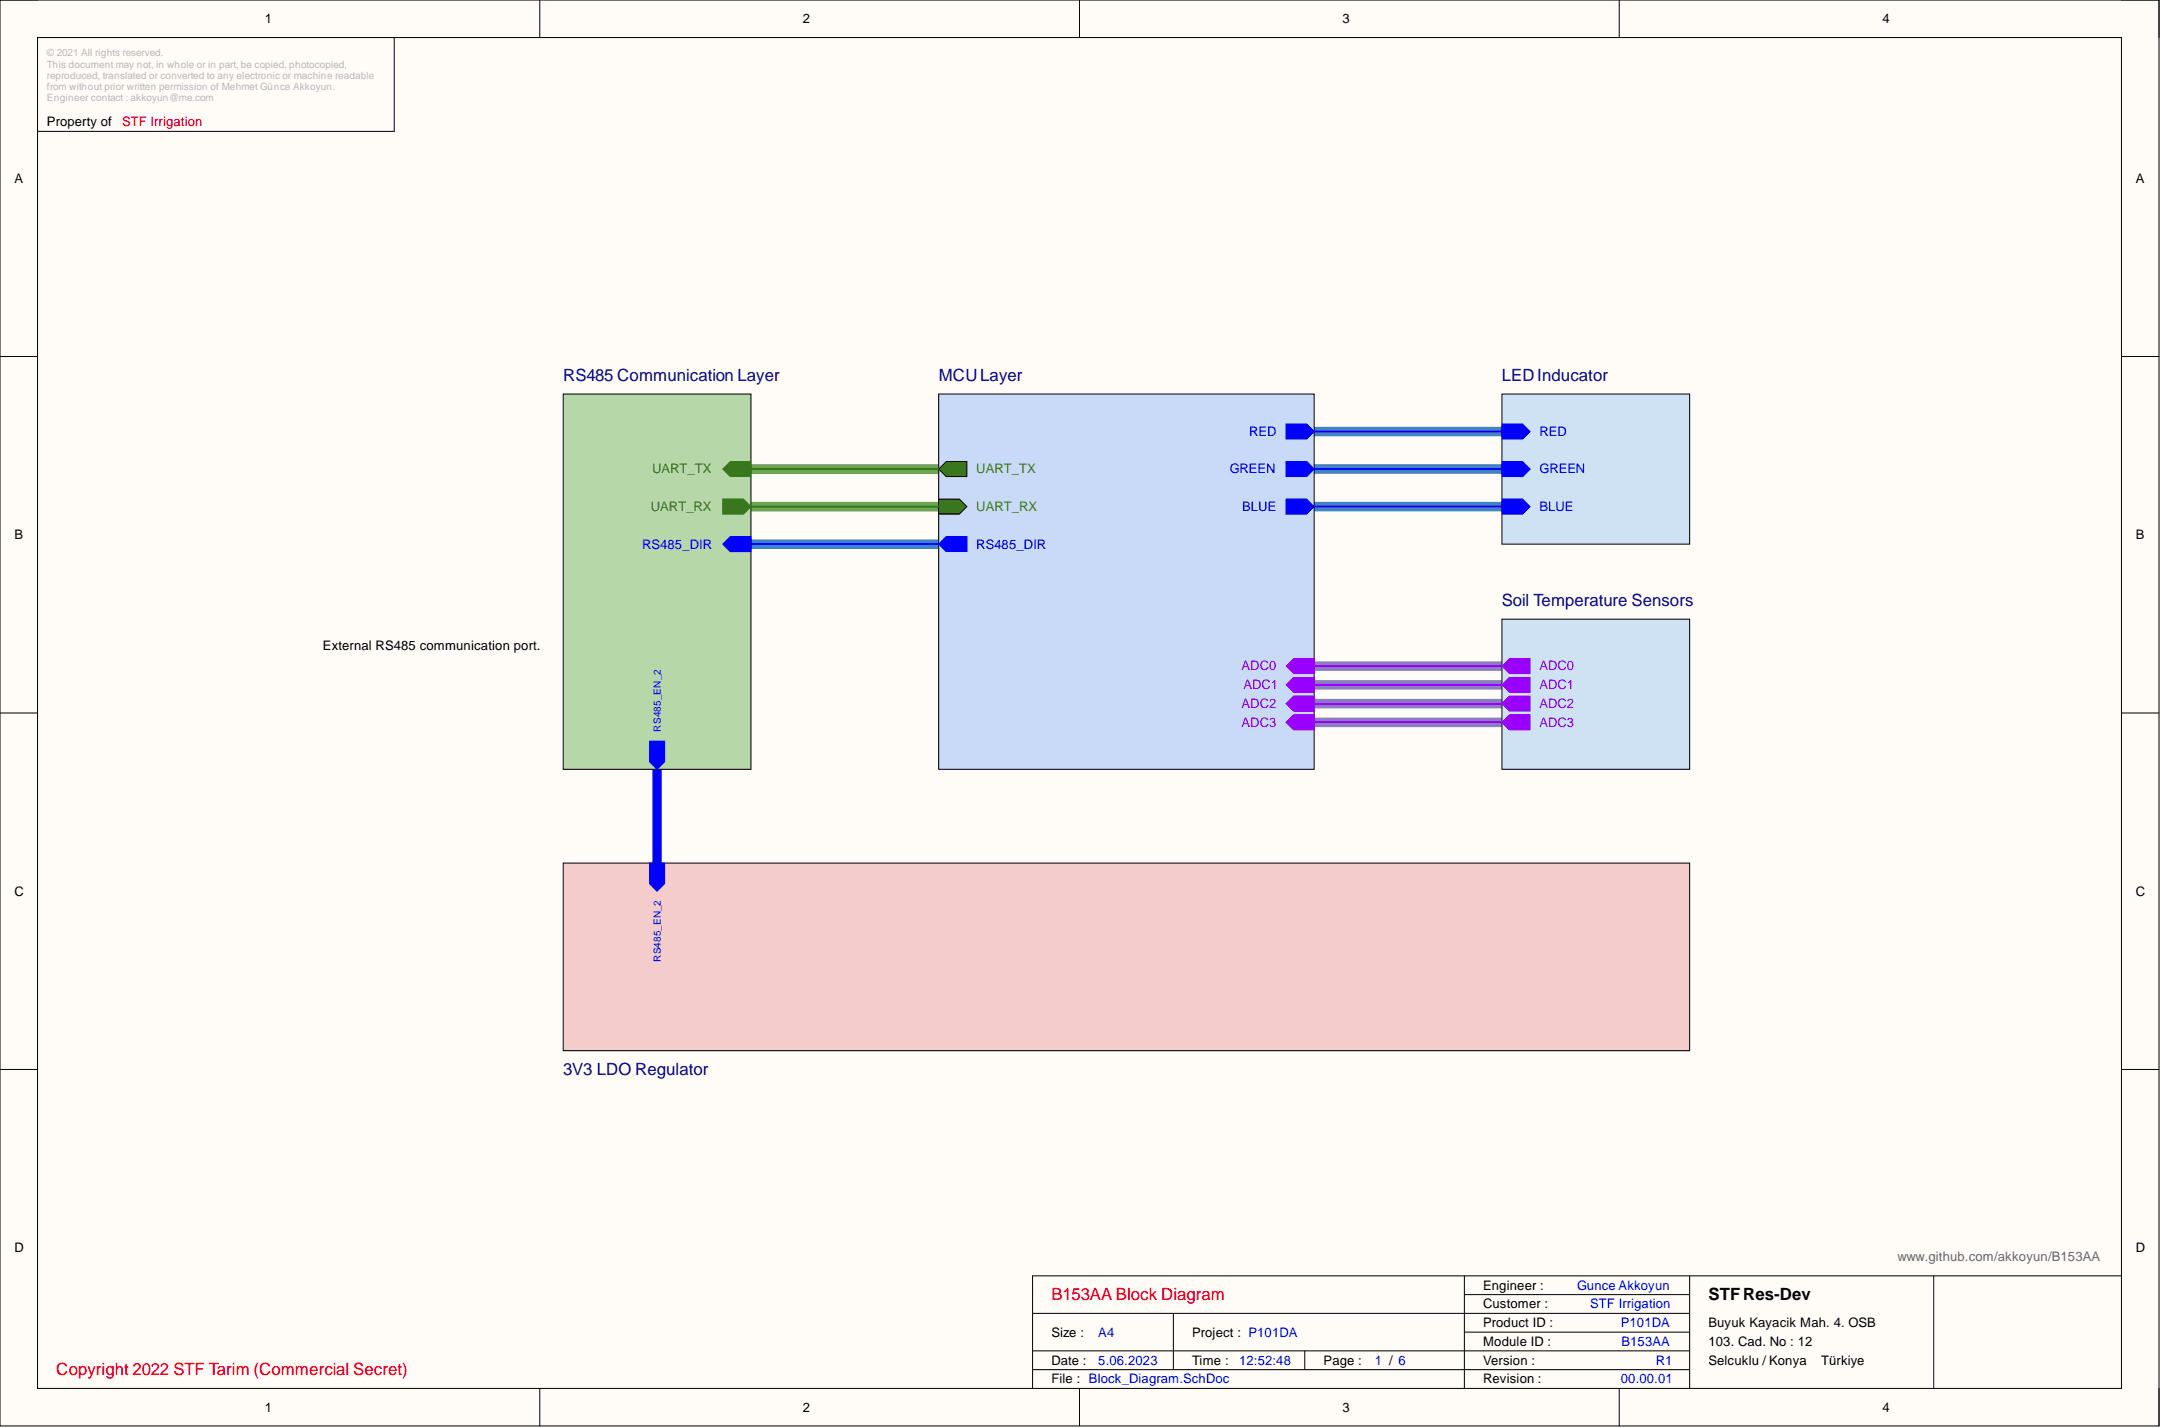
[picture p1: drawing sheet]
<svg xmlns="http://www.w3.org/2000/svg" width="292mm" height="193mm" viewBox="0 0 292 193" stroke-linecap="round" stroke-linejoin="round" font-family="sans-serif">
<path d="M0 0h291.8v192.7h-291.8z" fill-rule="evenodd" fill="#fffcf8"/>
<path d="M0 0h291.8v192.7h-291.8z" fill="none" stroke="#000" stroke-width=".14"/>
<path d="M5.1 5.1h281.7v182.5h-281.7z" fill-rule="evenodd" fill="#fffcf8"/>
<g fill="none" stroke="#000" stroke-width=".14">
<path d="M0 0h5.1M5.1 5.1h281.7v182.5h-281.7zM53.3 5.1v12.7h-48.2M73 0v5.1M145.9 0v5.1M218.9 0v5.1M286.8 0h5v5.1M0 48.2h5.1M286.8 48.2h5M0 96.3h5.1M286.8 96.3h5M0 144.5h5.1"/>
<path d="M286.8 144.5h5M139.6 177.5h88.8M158.6 177.5v7.6M197.9 174.9h30.5M197.9 172.4v15.2M228.4 172.4v15.2M261.4 172.4v15.2M286.8 172.4h-147.2v15.2M73 187.6v5.1M139.6 182.6h88.8M139.6 185.1h88.8M145.9 187.6v5.1"/>
<path d="M176.4 182.6v2.5M197.9 180h30.5M218.9 187.6v5.1M291.8 187.6v5.1"/>
</g>
<path d="M101.5 63.4h25.4M101.5 68.5h25.4" fill="none" stroke="#6aa84f" stroke-width="1.3"/>
<path d="M177.6 58.3h25.4M101.5 73.5h25.4M177.6 68.5h25.4M177.6 63.4h25.4" fill="none" stroke="#3d85c6" stroke-width="1.3"/>
<path d="M177.6 90h25.4M177.6 92.5h25.4M177.6 95.1h25.4M177.6 97.6h25.4" fill="none" stroke="#8e7cc3" stroke-width="1.3"/>
<path d="M88.8 104v12.6" fill="none" stroke="#00f" stroke-width="1.3"/>
<path d="M76.1 53.2h25.4v50.8h-25.4z" fill-rule="evenodd" fill="#b6d7a8"/>
<path d="M76.1 53.2h25.4v50.8h-25.4z" fill="none" stroke="#000" stroke-width=".14"/>
<path d="M97.7 73.5l1-1h2.8v2h-2.8z" fill-rule="evenodd" fill="#00f"/>
<path d="M97.7 73.5l1-1h2.8v2h-2.8z" fill="none" stroke="#00f" stroke-width=".14"/>
<path d="M97.7 67.4h2.8l1 1.1-1 1h-2.8z" fill-rule="evenodd" fill="#38761d"/>
<path d="M97.7 67.4h2.8l1 1.1-1 1h-2.8z" fill="none" stroke="#38761d" stroke-width=".14"/>
<path d="M97.7 63.4l1-1h2.8v2h-2.8z" fill-rule="evenodd" fill="#38761d"/>
<path d="M97.7 63.4l1-1h2.8v2h-2.8z" fill="none" stroke="#38761d" stroke-width=".14"/>
<path d="M87.8 100.2h2v2.7l-1 1.1-1-1.1z" fill-rule="evenodd" fill="#00f"/>
<path d="M87.8 100.2h2v2.7l-1 1.1-1-1.1z" fill="none" stroke="#00f" stroke-width=".14"/>
<path d="M126.9 53.2h50.7v50.8h-50.7z" fill-rule="evenodd" fill="#c9daf8"/>
<path d="M126.9 53.2h50.7v50.8h-50.7z" fill="none" stroke="#000" stroke-width=".14"/>
<path d="M126.9 63.4l1-1h2.8v2h-2.8z" fill-rule="evenodd" fill="#38761d"/>
<path d="M126.9 63.4l1-1h2.8v2h-2.8z" fill="none" stroke="#000" stroke-width=".14"/>
<path d="M126.9 67.4h2.8l1 1.1-1 1h-2.8z" fill-rule="evenodd" fill="#38761d"/>
<path d="M126.9 67.4h2.8l1 1.1-1 1h-2.8z" fill="none" stroke="#000" stroke-width=".14"/>
<path d="M126.9 73.5l1-1h2.8v2h-2.8z" fill-rule="evenodd" fill="#00f"/>
<path d="M126.9 73.5l1-1h2.8v2h-2.8z" fill="none" stroke="#00f" stroke-width=".14"/>
<path d="M173.8 62.4h2.8l1 1-1 1h-2.8z" fill-rule="evenodd" fill="#00f"/>
<path d="M173.8 62.4h2.8l1 1-1 1h-2.8z" fill="none" stroke="#00f" stroke-width=".14"/>
<path d="M173.8 57.3h2.8l1 1-1 1h-2.8z" fill-rule="evenodd" fill="#00f"/>
<path d="M173.8 57.3h2.8l1 1-1 1h-2.8z" fill="none" stroke="#00f" stroke-width=".14"/>
<path d="M173.8 67.4h2.8l1 1.1-1 1h-2.8z" fill-rule="evenodd" fill="#00f"/>
<path d="M173.8 67.4h2.8l1 1.1-1 1h-2.8z" fill="none" stroke="#00f" stroke-width=".14"/>
<path d="M173.8 92.5l1-1h2.8v2.1h-2.8z" fill-rule="evenodd" fill="#90f"/>
<path d="M173.8 92.5l1-1h2.8v2.1h-2.8z" fill="none" stroke="#90f" stroke-width=".14"/>
<path d="M173.8 90l1-1h2.8v2h-2.8z" fill-rule="evenodd" fill="#90f"/>
<path d="M173.8 90l1-1h2.8v2h-2.8z" fill="none" stroke="#90f" stroke-width=".14"/>
<path d="M173.8 95.1l1-1h2.8v2h-2.8z" fill-rule="evenodd" fill="#90f"/>
<path d="M173.8 95.1l1-1h2.8v2h-2.8z" fill="none" stroke="#90f" stroke-width=".14"/>
<path d="M173.8 97.6l1-1h2.8v2h-2.8z" fill-rule="evenodd" fill="#90f"/>
<path d="M173.8 97.6l1-1h2.8v2h-2.8z" fill="none" stroke="#90f" stroke-width=".14"/>
<path d="M203 83.7h25.4v20.3h-25.4z" fill-rule="evenodd" fill="#cfe2f3"/>
<path d="M203 83.7h25.4v20.3h-25.4z" fill="none" stroke="#000" stroke-width=".14"/>
<path d="M203 90l1-1h2.8v2h-2.8z" fill-rule="evenodd" fill="#90f"/>
<path d="M203 90l1-1h2.8v2h-2.8z" fill="none" stroke="#90f" stroke-width=".14"/>
<path d="M203 92.5l1-1h2.8v2.1h-2.8z" fill-rule="evenodd" fill="#90f"/>
<path d="M203 92.5l1-1h2.8v2.1h-2.8z" fill="none" stroke="#90f" stroke-width=".14"/>
<path d="M203 97.6l1-1h2.8v2h-2.8z" fill-rule="evenodd" fill="#90f"/>
<path d="M203 97.6l1-1h2.8v2h-2.8z" fill="none" stroke="#90f" stroke-width=".14"/>
<path d="M203 95.1l1-1h2.8v2h-2.8z" fill-rule="evenodd" fill="#90f"/>
<path d="M203 95.1l1-1h2.8v2h-2.8z" fill="none" stroke="#90f" stroke-width=".14"/>
<path d="M203 53.2h25.4v20.3h-25.4z" fill-rule="evenodd" fill="#cfe2f3"/>
<path d="M203 53.2h25.4v20.3h-25.4z" fill="none" stroke="#000" stroke-width=".14"/>
<path d="M203 57.3h2.8l1 1-1 1h-2.8z" fill-rule="evenodd" fill="#00f"/>
<path d="M203 57.3h2.8l1 1-1 1h-2.8z" fill="none" stroke="#00f" stroke-width=".14"/>
<path d="M203 67.4h2.8l1 1.1-1 1h-2.8z" fill-rule="evenodd" fill="#00f"/>
<path d="M203 67.4h2.8l1 1.1-1 1h-2.8z" fill="none" stroke="#00f" stroke-width=".14"/>
<path d="M203 62.4h2.8l1 1-1 1h-2.8z" fill-rule="evenodd" fill="#00f"/>
<path d="M203 62.4h2.8l1 1-1 1h-2.8z" fill="none" stroke="#00f" stroke-width=".14"/>
<path d="M76.1 116.6h152.3v25.4h-152.3z" fill-rule="evenodd" fill="#f4cccc"/>
<path d="M76.1 116.6h152.3v25.4h-152.3z" fill="none" stroke="#000" stroke-width=".14"/>
<path d="M87.8 116.6h2v2.8l-1 1-1-1z" fill-rule="evenodd" fill="#00f"/>
<path d="M87.8 116.6h2v2.8l-1 1-1-1z" fill="none" stroke="#00f" stroke-width=".14"/>
<path d="M101.5 63.4h25.4M101.5 68.5h25.4" fill="none" stroke="#38761d" stroke-width=".25"/>
<path d="M177.6 58.3h25.4M101.5 73.5h25.4M177.6 68.5h25.4M177.6 63.4h25.4M88.8 104v12.6" fill="none" stroke="#00f" stroke-width=".25"/>
<path d="M177.6 90h25.4M177.6 92.5h25.4M177.6 95.1h25.4M177.6 97.6h25.4" fill="none" stroke="#90f" stroke-width=".25"/>
<g font-size="2.3" fill="#000080">
<text x="76.1" y="51.5">RS485 Communication Layer</text>
<text x="126.9" y="51.5">MCULayer</text>
<text x="203" y="51.5">LEDInducator</text>
<text x="203" y="81.9">Soil Temperature Sensors</text>
<text x="76.1" y="145.3">3V3 LDO Regulator</text>
</g>
<g font-size="2.3" fill="#f00">
<text x="142.1" y="175.7">B153AA Block Diagram</text>
<text x="7.6" y="185.8">Copyright 2022 STF Tarim (Commercial Secret)</text>
</g>
<text font-size="2.3" x="230.9" y="175.7">STFRes-Dev</text>
<g font-size="1.8">
<text x="35.8" y="3.1">1</text>
<text x="108.5" y="3.1">2</text>
<text x="181.4" y="3.1">3</text>
<text x="254.4" y="3.1">4</text>
<text x="6.3" y="17.1">Property of</text>
<text x="1.9" y="24.7">A</text>
<text x="288.7" y="24.7">A</text>
<text x="1.9" y="72.9">B</text>
<text x="288.7" y="72.9">B</text>
<text x="43.6" y="87.8">External RS485 communication port.</text>
<text x="1.9" y="121">C</text>
<text x="288.7" y="121">C</text>
<text x="1.9" y="169.2">D</text>
<text x="288.7" y="169.2">D</text>
<text x="200.5" y="174.3">Engineer :</text>
<text x="200.5" y="176.8">Customer :</text>
<text x="200.5" y="179.3">Product ID :</text>
<text x="230.9" y="179.3">Buyuk Kayacik Mah. 4. OSB</text>
<text x="142.1" y="184.4">Date :</text>
<text x="142.1" y="180.6">Size :</text>
<text x="161.1" y="184.4">Time :</text>
<text x="161.1" y="180.6">Project : P101DA</text>
<text x="178.9" y="184.4">Page :</text>
<text x="200.5" y="181.9">Module ID :</text>
<text x="200.5" y="184.4">Version :</text>
<text x="230.9" y="181.9">103. Cad. No : 12</text>
<text x="230.9" y="184.4">Selcuklu / Konya</text>
<text x="246.2" y="184.4">Türkiye</text>
<text x="35.8" y="190.7">1</text>
<text x="108.5" y="190.7">2</text>
<text x="142.1" y="186.9">File : Block_Diagram.SchDoc</text>
<text x="181.4" y="190.7">3</text>
<text x="200.5" y="186.9">Revision :</text>
<text x="254.4" y="190.7">4</text>
</g>
<text font-size="1.8" fill="#f00" x="16.5" y="17.1">STF Irrigation</text>
<g font-size="1.8" fill="#00f">
<text x="168.8" y="58.9">RED</text>
<text x="208.1" y="58.9">RED</text>
<text x="166.2" y="64">GREEN</text>
<text x="208.1" y="64">GREEN</text>
<text x="167.9" y="69.1">BLUE</text>
<text x="208.1" y="69.1">BLUE</text>
<text x="86.8" y="74.1">RS485_DIR</text>
<text x="132" y="74.1">RS485_DIR</text>
<text x="213.2" y="174.3">Gunce Akkoyun</text>
<text x="214.9" y="176.8">STF Irrigation</text>
<text x="219.1" y="179.3">P101DA</text>
<text x="148.5" y="184.4">5.06.2023</text>
<text x="148.5" y="180.6">A4</text>
<text x="167.5" y="184.4">12:52:48</text>
<text x="185.8" y="184.4">1 / 6</text>
<text x="219.2" y="181.9">B153AA</text>
<text x="223.8" y="184.4">R1</text>
<text x="219.1" y="186.9">00.00.01</text>
</g>
<g font-size="1.8" fill="#38761d">
<text x="88.1" y="64">UART_TX</text>
<text x="132" y="64">UART_TX</text>
<text x="88" y="69.1">UART_RX</text>
<text x="132" y="69.1">UART_RX</text>
</g>
<g font-size="1.8" fill="#90f">
<text x="167.8" y="90.6">ADC0</text>
<text x="167.8" y="95.7">ADC2</text>
<text x="168.1" y="93.1">ADC1</text>
<text x="208.1" y="90.6">ADC0</text>
<text x="208.1" y="93.1">ADC1</text>
<text x="208.1" y="95.7">ADC2</text>
<text x="167.8" y="98.2">ADC3</text>
<text x="208.1" y="98.2">ADC3</text>
</g>
<text font-size="1.8" fill="#666" x="256.5" y="170.5">www.github.com/akkoyun/B153AA</text>
<g font-size="1.4" fill="#b7b7b7">
<text x="6.3" y="7.6">© 2021 All rights reserved.</text>
<text x="6.3" y="9.1">This document may not, in whole or in part, be copied, photocopied,</text>
<text x="6.3" y="10.7">reproduced, translated or converted to any electronic or machine readable</text>
<text x="6.3" y="12.2">from without prior written permission of Mehmet Günce Akkoyun.</text>
<text x="6.3" y="13.7">Engineer contact : akkoyun@me.com</text>
</g>
<g font-size="1.3" fill="#00f">
<text x="89.3" y="98.9" transform="rotate(-90 89.3 98.9)">RS485_EN_2</text>
<text x="89.3" y="130" transform="rotate(-90 89.3 130)">RS485_EN_2</text>
</g>
</svg>
